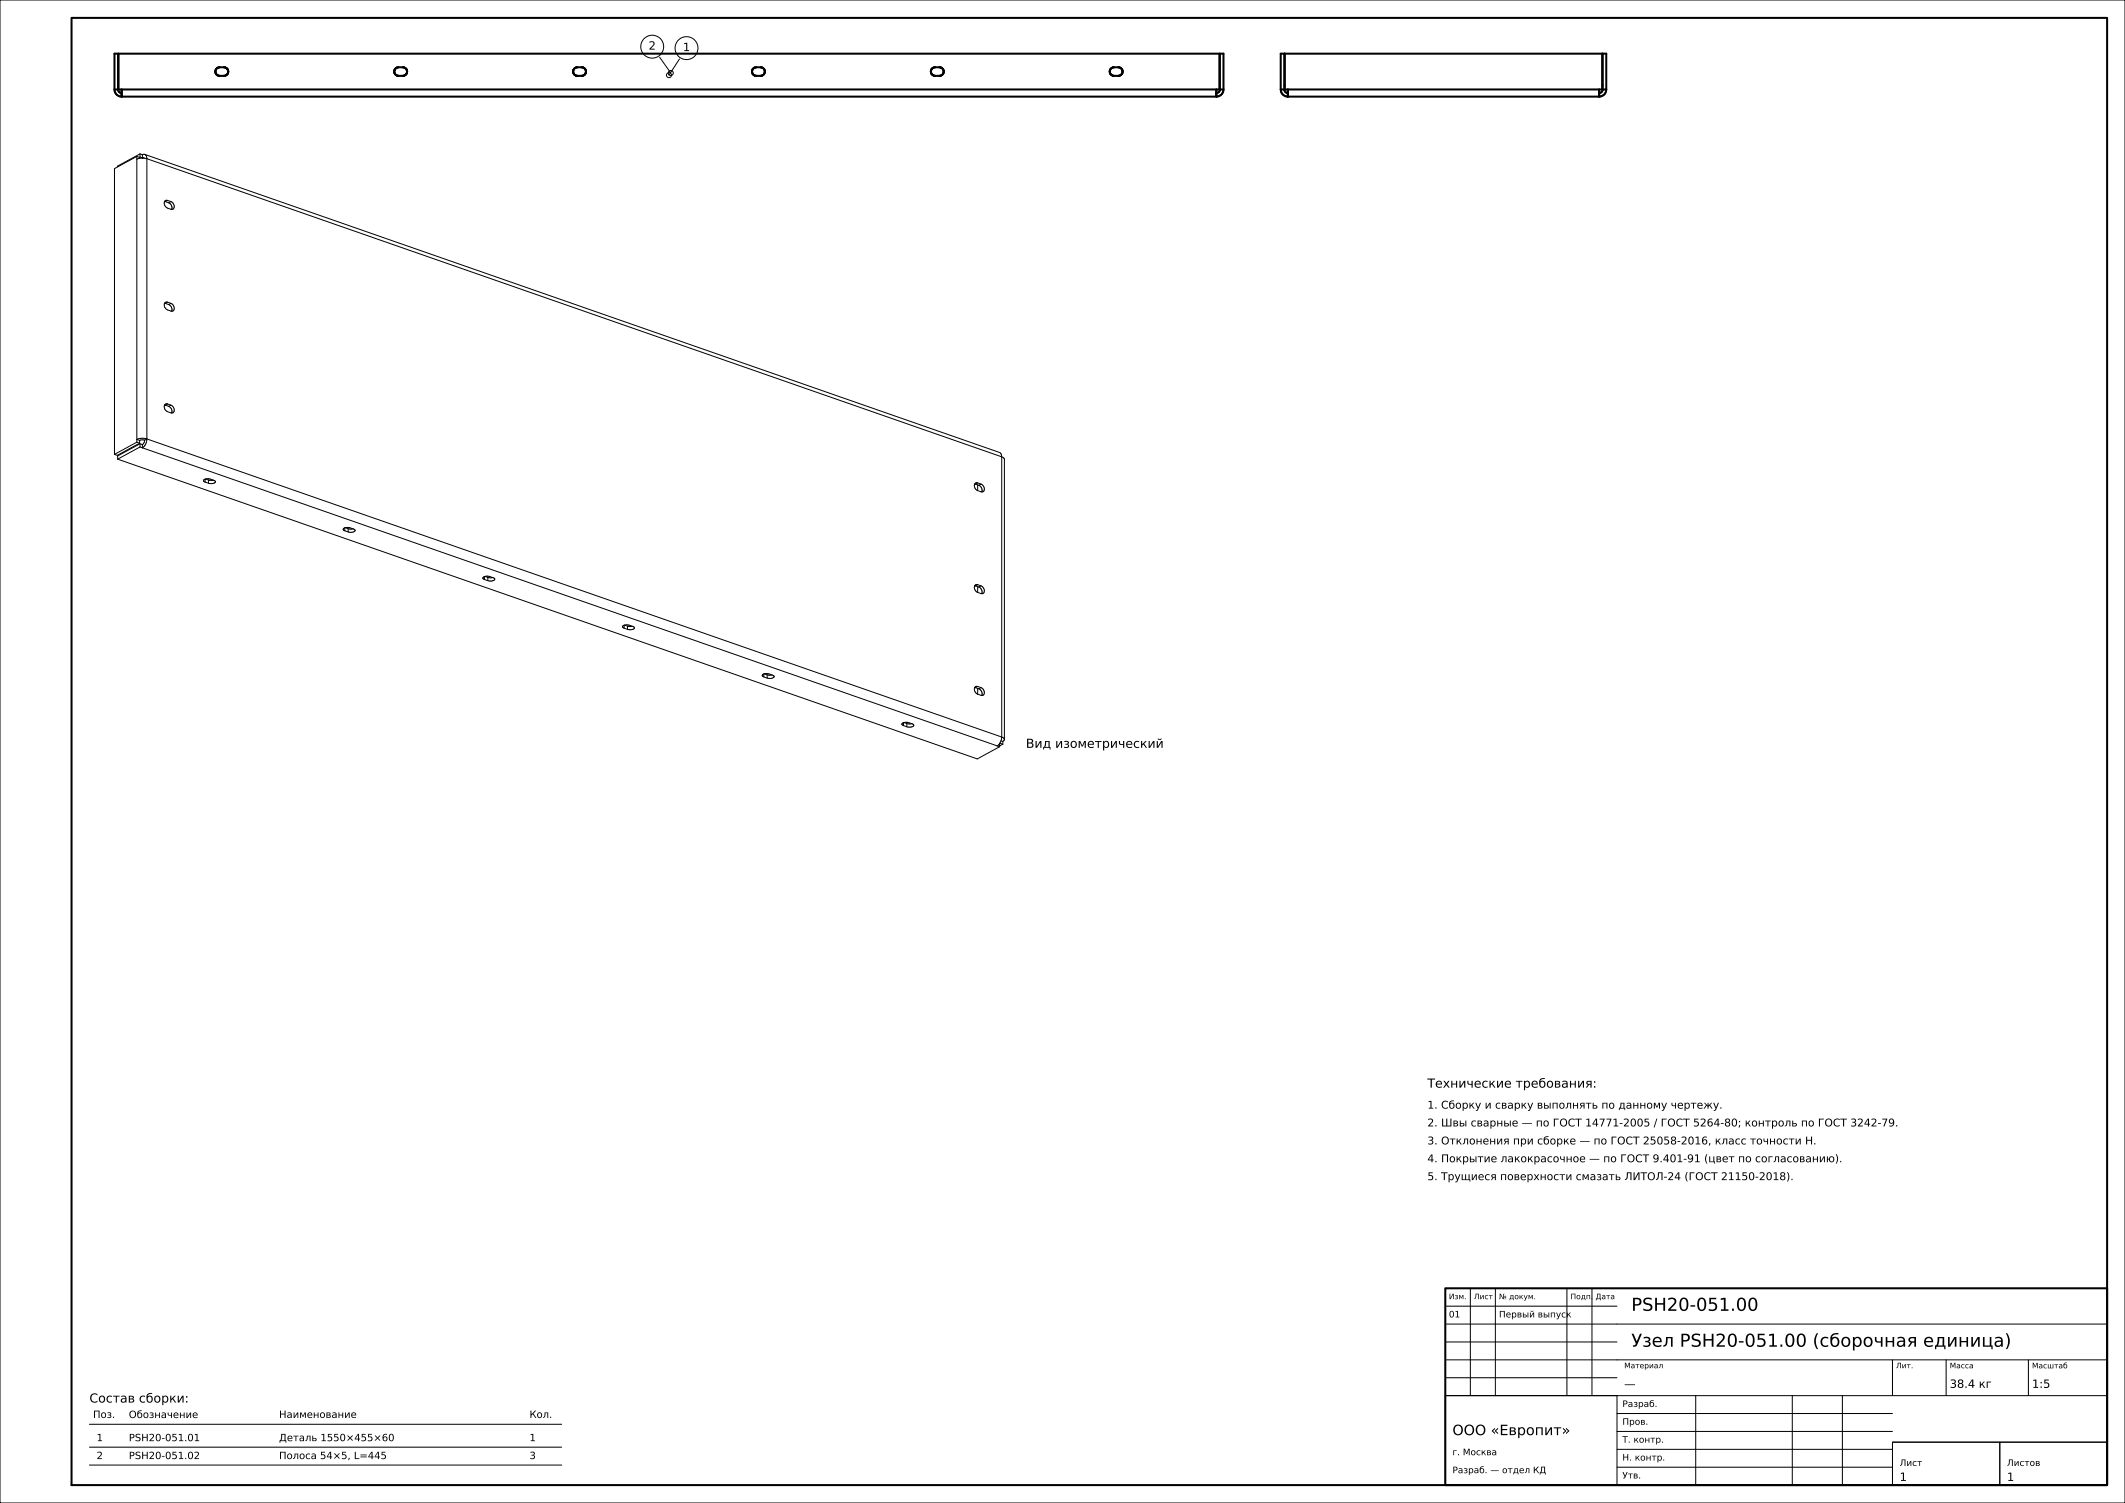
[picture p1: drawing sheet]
<svg xmlns="http://www.w3.org/2000/svg" width="594mm" height="420mm" viewBox="0 0 594 420" stroke-linecap="round" stroke-linejoin="round" font-family="sans-serif">
<g fill="none" stroke="#000" stroke-width=".28">
<path d="M0 0h594v420h-594zM184.4 16l3.1 4.4M189.9 16.5l-2.9 4.5M38.2 43.7v79.9M38.2 43.7l.8 .3M38.2 43.7l-6.2 3.4v79.9M39 44v.2M39.1 43v.9M39.1 43l-6.2 3.4v.2M39.1 43.9l-.1 .1M39.1 43.9l.8 .3M39.1 43l.7 .2"/>
<path d="M39.8 43.2v.9l.5 .1M40.5 43.1l238.9 83.3a1.18 1.18 0 0 1 .6 1.3M40.5 43.1l-.7 .1M40.5 43.1a1.18 1.18 0 0 1 .6 1.3M41.1 44.4a4 4 0 0 0-2.9 .1M41.1 44.4v78.3M41.1 44.4l238.9 83.3M46 56.3h.2M46.2 56.3l.9 .4M46.8 56a.95 .95 0 0 0-1 .7 .95 .95 0 0 0 .5 1.1l1.5 .7a.95 .95 0 0 0 1-.7 .95 .95 0 0 0-.5-1.1l-.5-.4M46.8 56l1 .3M46.8 56l-.6 .3"/>
<path d="M47.1 56.7a1.49 1.49 0 0 1 .9 1.8M47.8 56.3l-.7 .4M46 84.7l.2 .1M46.2 84.8l.9 .3M46.8 84.4a.95 .95 0 0 0-1 .7 .95 .95 0 0 0 .5 1.1l1.5 .7a.95 .95 0 0 0 1-.6 .95 .95 0 0 0-.5-1.1l-.5-.4M46.8 84.4l1 .4M46.8 84.4l-.6 .4M47.1 85.1a1.49 1.49 0 0 1 .9 1.9M47.8 84.8l-.7 .3M46 113.2h.2M46.2 113.2l.9 .3M46.8 112.9a.95 .95 0 0 0-1 .6 .95 .95 0 0 0 .5 1.2l1.5 .7a.95 .95 0 0 0 1-.7 .95 .95 0 0 0-.5-1.1l-.5-.4"/>
<path d="M46.8 112.9l1 .3M46.8 112.9l-.6 .3M47.1 113.5a1.49 1.49 0 0 1 .9 1.9M47.8 113.2l-.7 .3M32.9 128.3l240.3 83.8 6.2-3.4M38.2 123.6l-6.2 3.4M38.2 123.6l.8 .2M39 123.1v.7M39 123.8l-6.2 3.4-.8-.2M39.1 124l.7 .2M39.1 124l-6.2 3.4v.9M39.1 124.9l.7 .2"/>
<path d="M39.1 124v.9M39.1 124.9l-6.2 3.4M39.8 124.2v.9M39.8 125.1l239 83.3M40.4 123l-1.4 .1M40.4 123l-.1 .7-.5 .5M41.1 122.7a4 4 0 0 0-2.9 .1l.8 .3M41.1 122.7l-.7 .3M41.1 122.7a3 3 0 0 1-1.3 2.4M41.1 122.7l238.9 83.3M57.3 133.9l1.2-.1 1.7 .7a1.14 1.14 0 0 1-1.6 .6l-.3-.1M57.3 133.9l-.4 .4 .4 .4"/>
<path d="M57.3 134.7l1 .3M57.3 133.9v.8M57.5 133.9l.8 .2M58.3 134.1l1.3 .1M58.3 134.1v.9M272.5 135.2l.2 .1M272.7 135.3l.9 .3M273.3 134.9a.95 .95 0 0 0-1 .7 .95 .95 0 0 0 .4 1.1l.6 .4M273.3 134.9l.9 .4M273.3 135.5v1.6M273.3 134.9l-.6 .4M273.6 135.6a1.49 1.49 0 0 1 .8 1.9"/>
<path d="M274.2 135.3a1.21 1.21 0 0 1 .9 1 1.21 1.21 0 0 1-.6 1.2l-1.2-.4M274.2 135.3l-.6 .3M280 127.7l.6 .3 .2 .3v78.3M280 127.7v78.3M96.4 148.3l-.4-.3a1.14 1.14 0 0 1 1.6-.6l1.6 .7a1.14 1.14 0 0 1-1.6 .6l-.3-.1M96.4 148.3l.9 .3M96.4 147.5v.8M96.5 147.5l.8 .2M97.3 147.7l1.4 .1M97.3 147.7v.9M135.4 161.9l-.4-.3a1.14 1.14 0 0 1 1.6-.6l1.7 .7a1.14 1.14 0 0 1-1.7 .6h-.2M135.4 161.9l1 .4"/>
<path d="M135.4 161.1v.8M135.5 161.1l.9 .3M136.4 161.4h1.3M136.4 161.4v.9M174.5 175.5l-.5-.3a1.14 1.14 0 0 1 1.7-.6l1.6 .7a1.14 1.14 0 0 1-1.6 .6h-.3M174.5 175.5l.9 .4M174.5 174.7v.8M174.6 174.7l.8 .3M175.4 175h1.4M175.4 175v.9M272.5 163.7h.2M272.7 163.7l.9 .3"/>
<path d="M273.3 163.4a.95 .95 0 0 0-1 .6 .95 .95 0 0 0 .4 1.2l.6 .3M273.3 163.4l.9 .3M273.3 163.9v1.6M273.3 163.4l-.6 .3M273.6 164a1.49 1.49 0 0 1 .8 1.9M274.2 163.7a1.21 1.21 0 0 1 .9 1 1.21 1.21 0 0 1-.6 1.2l-1.2-.4M274.2 163.7l-.6 .3M213.5 188.4l1.2-.1 1.7 .7a1.14 1.14 0 0 1-1.7 .6l-.3-.1M213.5 188.4l-.4 .3 .4 .5M213.5 189.2l.9 .3M213.5 188.3v.9M213.6 188.3l.8 .3"/>
<path d="M214.4 188.6h1.4M214.4 188.6v.9M272.5 192.1l.2 .1M272.7 192.2l.9 .3M273.3 191.8a.95 .95 0 0 0-1 .7 .95 .95 0 0 0 .4 1.1l.6 .4M273.3 191.8l.9 .4M273.3 192.4v1.6M273.3 191.8l-.6 .4M273.6 192.5a1.49 1.49 0 0 1 .8 1.9M274.2 192.2a1.21 1.21 0 0 1 .9 1 1.21 1.21 0 0 1-.6 1.2l-1.2-.4M274.2 192.2l-.6 .3M252.5 202.8l-.4-.3a1.14 1.14 0 0 1 1.7-.6l1.6 .7a1.14 1.14 0 0 1-1.6 .6l-.3-.1"/>
<path d="M252.5 202.8l1 .3M252.5 201.9v.9M252.7 201.9l.8 .3M253.5 202.2h1.4M253.5 202.2v.9M278.8 208.4l.6 .3M279.4 207.8v.9M279.4 207.8l-.6 .6M279.5 207.6v.1M279.5 207.7h.1M279.5 207.7l.8 .3M279.8 207l.5 .2"/>
<path d="M280 206l-.6 1.8M280 206l.6 .3 .2 .3M280.3 207.2v.8M280.3 208l-.9 .4M280.8 206.6l-.5 .6M411 360v30M418 360v30M438 360v30M445 360v30M404 380h185M404 375h48M404 370h185"/>
<path d="M404 365h48M529 380v10M544 380v10M567 380v10M25 398h132M404 390h48v25h-48zM404 390h185M404 385h48M452 400h77M452 395h77M474 390v25M501 390v25"/>
<path d="M515 390v25M25 404.4h132M25 409.4h132M452 410h77M452 405h77M529 403h30v12h-30zM529 403h60M559 403h30v12h-30z"/>
<circle cx="182.3" cy="13" r="3.2"/>
<circle cx="191.9" cy="13.5" r="3.2"/>
<circle cx="187" cy="21" r=".7"/>
<circle cx="187.5" cy="20.4" r=".7"/>
</g>
<g fill="none" stroke="#000" stroke-width=".56">
<path d="M20 5h569v410h-569zM33.1 15h307.8v10h-307.8zM60.7 19l.7-.2h1.2a1.2 1.2 0 0 1 1.2 1.2 1.2 1.2 0 0 1-1.2 1.2h-1.2a1.2 1.2 0 0 1-1.1-.8 1.2 1.2 0 0 1 .4-1.4zM110.7 19l.7-.2h1.2a1.2 1.2 0 0 1 1.2 1.2 1.2 1.2 0 0 1-1.2 1.2h-1.2a1.2 1.2 0 0 1-1.1-.8 1.2 1.2 0 0 1 .4-1.4zM160.7 19l.7-.2h1.2a1.2 1.2 0 0 1 1.2 1.2 1.2 1.2 0 0 1-1.2 1.2h-1.2a1.2 1.2 0 0 1-1.1-.8 1.2 1.2 0 0 1 .4-1.4zM210.7 19l.7-.2h1.2a1.2 1.2 0 0 1 1.2 1.2 1.2 1.2 0 0 1-1.2 1.2h-1.2a1.2 1.2 0 0 1-1.1-.8 1.2 1.2 0 0 1 .4-1.4zM260.4 19.3l.6-.4 1.6-.1a1.2 1.2 0 0 1 1.2 1.2 1.2 1.2 0 0 1-1.2 1.2h-1.2a1.2 1.2 0 0 1-1-1.9zM310.4 19.3l.6-.4 1.6-.1a1.2 1.2 0 0 1 1.2 1.2 1.2 1.2 0 0 1-1.2 1.2h-1.2a1.2 1.2 0 0 1-1-1.9zM359 15v10M359.1 15v10h88.8v-10M448 15v10M32 25h1"/>
<path d="M32 25v-10h1v10M32 25l.2 .9 .6 .7 1.2 .4M33 25l.4 .8 .6 .2M34 27h306M34 25v2M340 25v2M341 25v-10h1v10M341 25h1M341 25l-.4 .8-.6 .2M342 25l-.4 1.2-.7 .6-.9 .2M358 25h1M358 25v-10h91v10"/>
<path d="M358 25l.2 .9 .6 .7 1.2 .4M359 25l.4 .8 .6 .2M359 23.8l.1 .1M360 27h87M360 25v2M447 25v2M448 25h1M448 25l-.4 .8-.6 .2M448 23.8l-.1 .1M449 25l-.4 1.2-.7 .6-.9 .2M404 360h185v55h-185z"/>
</g>
<g font-size="5">
<text x="456" y="366.3">PSH20-051.00</text>
<text x="456" y="376.3">Узел PSH20-051.00 (сборочная единица)</text>
</g>
<text font-size="4" x="406" y="401">ООО «Европит»</text>
<g font-size="3.5">
<text x="286.8" y="209">Вид изометрический</text>
<text x="399" y="303.9">Технические требования:</text>
<text x="25" y="391.9">Состав сборки:</text>
</g>
<g font-size="3.2">
<text x="181.3" y="13.9">2</text>
<text x="190.9" y="14.3">1</text>
<text x="454" y="387.8">—</text>
<text x="545" y="387.8">38.4 кг</text>
<text x="568" y="387.8">1:5</text>
<text x="531" y="413.8">1</text>
<text x="561" y="413.8">1</text>
</g>
<g font-size="3">
<text x="399" y="309.8">1. Сборку и сварку выполнять по данному чертежу.</text>
<text x="399" y="314.8">2. Швы сварные — по ГОСТ 14771-2005 / ГОСТ 5264-80; контроль по ГОСТ 3242-79.</text>
<text x="399" y="319.8">3. Отклонения при сборке — по ГОСТ 25058-2016, класс точности Н.</text>
<text x="399" y="324.8">4. Покрытие лакокрасочное — по ГОСТ 9.401-91 (цвет по согласованию).</text>
<text x="399" y="329.8">5. Трущиеся поверхности смазать ЛИТОЛ-24 (ГОСТ 21150-2018).</text>
</g>
<g font-size="2.8">
<text x="26" y="396.2">Поз.</text>
<text x="36" y="396.3">Обозначение</text>
<text x="78" y="396.2">Наименование</text>
<text x="148" y="396.2">Кол.</text>
<text x="27" y="402.7">1</text>
<text x="27" y="407.7">2</text>
<text x="36" y="402.7">PSH20-051.01</text>
<text x="36" y="407.7">PSH20-051.02</text>
<text x="78" y="402.7">Деталь 1550×455×60</text>
<text x="78" y="407.7">Полоса 54×5, L=445</text>
<text x="148" y="402.7">1</text>
<text x="148" y="407.7">3</text>
</g>
<g font-size="2.5">
<text x="405" y="368.1">01</text>
<text x="419" y="368.1">Первый выпуск</text>
<text x="453.5" y="393.2">Разраб.</text>
<text x="453.5" y="398.1">Пров.</text>
<text x="406" y="406.6">г. Москва</text>
<text x="453.5" y="403.1">Т. контр.</text>
<text x="406" y="411.7">Разраб. — отдел КД</text>
<text x="453.5" y="408.1">Н. контр.</text>
<text x="453.5" y="413.1">Утв.</text>
<text x="531" y="409.6">Лист</text>
<text x="561" y="409.6">Листов</text>
</g>
<g font-size="2.1">
<text x="405" y="363">Изм.</text>
<text x="412" y="363">Лист</text>
<text x="419" y="363">№ докум.</text>
<text x="439" y="363">Подп.</text>
<text x="446" y="363">Дата</text>
<text x="454" y="382.3">Материал</text>
<text x="530" y="382.3">Лит.</text>
<text x="545" y="382.3">Масса</text>
<text x="568" y="382.4">Масштаб</text>
</g>
</svg>
